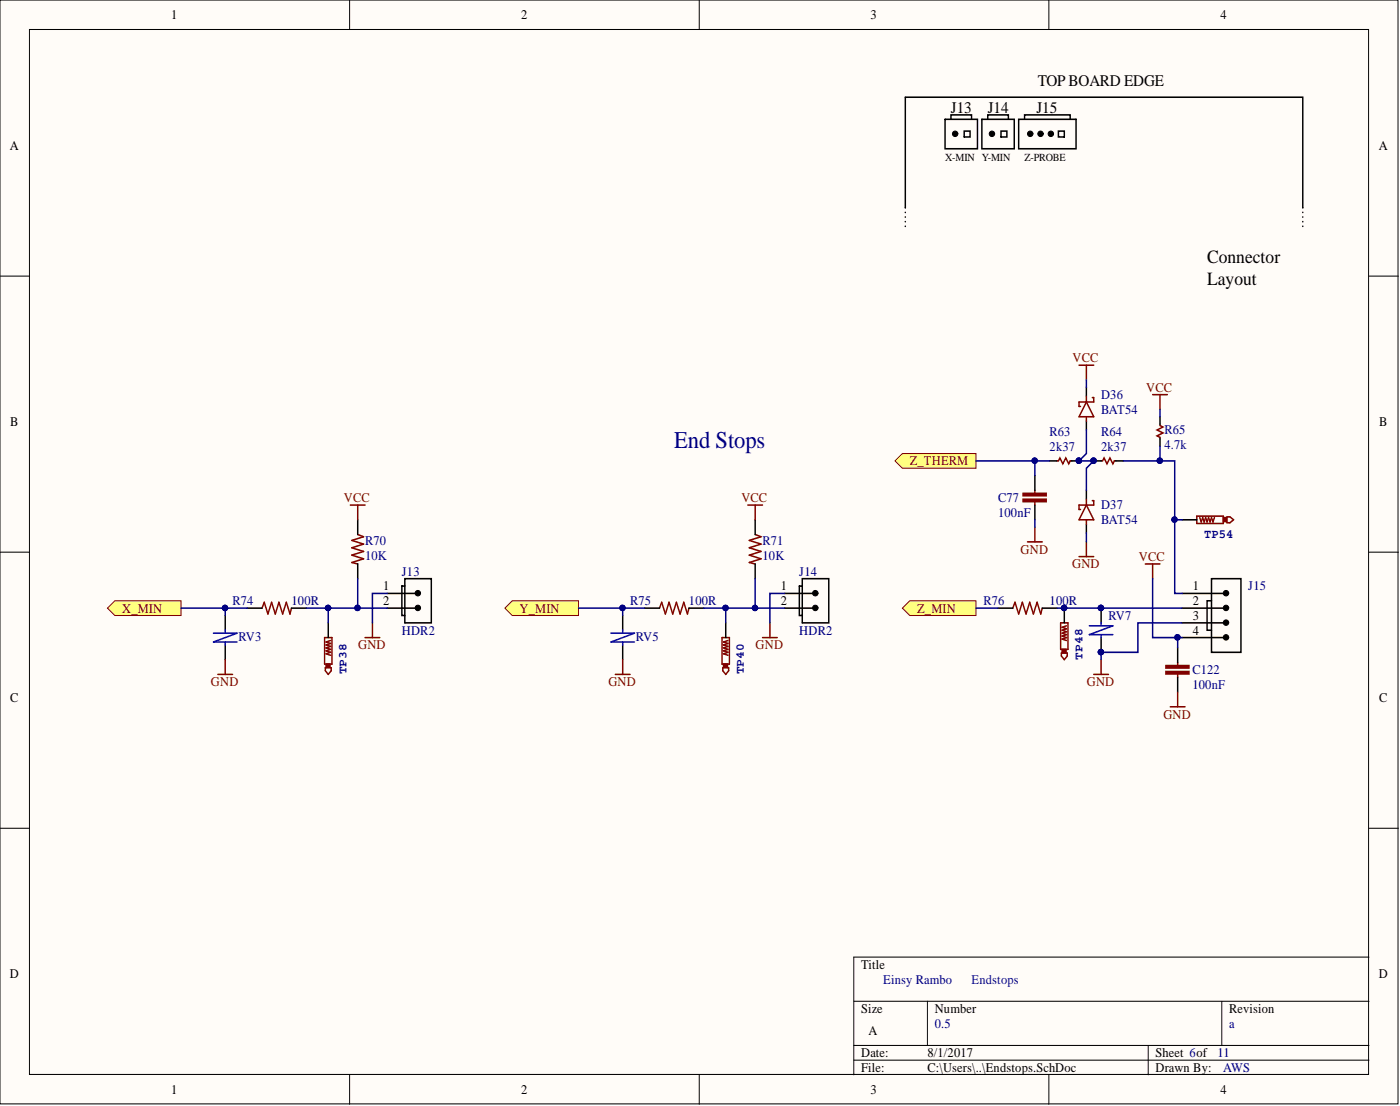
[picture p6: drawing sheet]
<svg xmlns="http://www.w3.org/2000/svg" width="241mm" height="190mm" viewBox="0 0 241 190" stroke-linecap="round" stroke-linejoin="round" font-family="sans-serif">
<g fill="#fffcf8" stroke="#000" stroke-width=".17">
<path d="M0 0h241v190.1h-241z"/>
<path d="M5.1 5.1h230.8v180h-230.8z"/>
</g>
<g fill="none" stroke="#000" stroke-width=".17">
<path d="M60.3 0v5.1M120.5 0v5.1M180.8 0v5.1M0 47.6h5.1M236 47.6h5M0 95.1h5.1M236 95.1h5M0 142.7h5.1M236 142.7h5M147.2 172.5h88.8M159.8 172.5v7.6M210.6 172.5v7.6"/>
<path d="M236 164.9h-88.8v20.2M60.3 185.1v5.1M120.5 185.1v5.1M147.2 180.1h88.8M147.2 182.6h88.8M180.8 185.1v5.1M197.9 180.1v5"/>
</g>
<g fill="none" stroke="#800000" stroke-width=".26">
<path d="M197.4 97.1h2.5M198.7 97.1v2.6M55.9 109.8h1.3v4.6h-1.3zM56.1 115h1v.5l-.5 .7-.5-.7zM57 110.3l-.8 .3 .8 .2-.8 .3 .8 .2-.8 .3 .8 .2-.8 .3 .8 .3-.8 .2 .8 .3M62.9 109.8h2.6M64.2 107.3v2.5M124.5 109.8h1.2v4.6h-1.2zM124.6 115h1v.5l-.5 .7-.5-.7zM125.5 110.3l-.8 .3 .8 .2-.8 .3 .8 .2-.8 .3 .8 .2-.8 .3 .8 .3-.8 .2 .8 .3M131.4 109.8h2.6M132.7 107.3v2.5"/>
<path d="M182.8 107.3h1.3v4.5h-1.3zM182.9 112.5h1v.5l-.5 .6-.5-.6zM183.8 107.8l-.7 .2 .7 .3-.7 .3 .7 .2-.7 .3 .7 .2-.7 .3 .7 .2-.7 .3 .7 .2M188.5 116.2h2.6M189.8 113.6v2.6"/>
</g>
<g fill="#800000" stroke="#800000" stroke-width=".26">
<path d="M56.2 114.4h.7v.5h-.7z"/>
<path d="M124.7 114.4h.7v.5h-.7z"/>
<path d="M183.1 111.8h.6v.6h-.6z"/>
</g>
<path d="M38.8 106v2.6M38.8 111.1v2.5M56.6 107.3v2.5M107.3 106v2.6M107.3 111.1v2.5M125.1 107.3v2.5M183.4 104.7v2.6M189.8 104.7v2.6M189.8 109.8v2.6" fill="none" stroke="#000" stroke-width=".26"/>
<g fill="#000080" stroke="#000080" stroke-width=".17">
<circle cx="183.4" cy="104.7" r=".47"/>
<circle cx="189.7" cy="112.3" r=".47"/>
<circle cx="189.7" cy="104.7" r=".47"/>
</g>
<path d="M36.8 109.1h4l-4 1.5h4M38.8 108.6v.5M38.8 110.6v.5M105.3 109.1h4.1l-4.1 1.5h4.1M107.3 108.6v.5M107.3 110.6v.5M187.8 107.8h4l-4 1.5h4M189.8 107.3v.5M189.8 109.3v.5" fill="none" stroke="#00f" stroke-width=".26"/>
<g fill="#ffff80" stroke="#800000" stroke-width=".17">
<path d="M18.5 104.7l1.3-1.2h11.4v2.5h-11.4z" fill-rule="evenodd"/>
<path d="M87 104.7l1.3-1.2h11.4v2.5h-11.4z" fill-rule="evenodd"/>
<path d="M155.5 104.7l1.3-1.2h11.4v2.5h-11.4z" fill-rule="evenodd"/>
</g>
<path d="M198.7 68h2.5M199.9 68v2.5M177.1 93.3h2.5M178.4 84.5v.5M178.4 86.5v.5M178.4 90.8v2.5M206.3 88.9h4.5v1.3h-4.5zM206.8 89.2l.2 .7 .3-.7 .2 .7 .3-.7 .3 .7 .2-.7 .3 .7 .2-.7 .3 .7 .2-.7M211.5 89h.5l.6 .5-.6 .5h-.5zM45.2 104.7l.3-1 .7 2.1 .6-2.1 .6 2.1 .7-2.1 .6 2.1 .6-2.1 .7 2.1 .2-1.1M113.7 104.7l.3-1 .7 2.1 .6-2.1 .7 2.1 .6-2.1 .6 2.1 .7-2.1 .6 2.1 .2-1.1M174.6 104.7l.3-1 .7 2.1 .6-2.1 .6 2.1 .7-2.1 .6 2.1 .6-2.1 .7 2.1 .2-1.1" fill="none" stroke="#800000" stroke-width=".26"/>
<g fill="none" stroke="#000" stroke-width=".26">
<path d="M178.4 81.9v2.6M178.4 87v2.5M203.7 89.5h2.6M208.8 99.7h5.1v12.7h-5.1zM42.6 104.7h2.6M50.2 104.7h2.6M66.7 104.7h5.4M66.7 102.2h5.4M69.3 100.9h.5v5.1h-.5zM69.8 100.9v-1.2h4.5v7.6h-4.5v-1.3M111.1 104.7h2.6M118.7 104.7h2.6"/>
<path d="M135.2 104.7h5.4M135.2 102.2h5.4M137.8 100.9h.5v5.1h-.5zM138.3 100.9v-1.2h4.5v7.6h-4.5v-1.3M172 104.7h2.6M179.6 104.7h2.6M203.7 104.7h7.6M203.7 102.2h7.6M203.7 107.3h7.6M203.7 109.8h7.6M208.8 103.5h-.7v5.1h.7"/>
</g>
<g fill="#000" stroke="#000" stroke-width=".17">
<circle cx="72" cy="104.7" r=".47"/>
<circle cx="72" cy="102.2" r=".47"/>
<circle cx="140.5" cy="104.7" r=".47"/>
<circle cx="140.5" cy="102.2" r=".47"/>
<circle cx="211.3" cy="107.2" r=".47"/>
<circle cx="211.3" cy="104.7" r=".47"/>
<circle cx="211.3" cy="109.8" r=".47"/>
<circle cx="211.3" cy="102.2" r=".47"/>
</g>
<g fill="#800000" stroke="#800000" stroke-width=".26">
<path d="M176.3 86h4v.4h-4z"/>
<path d="M176.3 85h4v.4h-4z"/>
<path d="M210.8 89.2h.6v.6h-.6z"/>
</g>
<path d="M154.3 79.4l1.2-1.3h12.7v2.6h-12.7z" fill-rule="evenodd" fill="#ffff80" stroke="#800000" stroke-width=".17"/>
<g fill="none" stroke="#800000" stroke-width=".26">
<path d="M182.2 79.4h.2l.3-.5 .5 1 .5-1 .5 1 .3-.5h.2M186 62.9h2.5M187.2 62.9v2.5M187.2 68.2v1M187.2 71.8v.7M187.2 69.2l1.3 2.6h-2.5zM188.3 68.5h.2v.7h-2.5v.8h.2M189.8 79.4h.2l.3-.5 .5 1 .5-1 .5 1 .3-.5h.2M199.9 73v.3l.5 .3-1 .5 1 .5-1 .5 .5 .2v.3M60.4 87h2.5M61.7 92.1l1 .3-2.1 .7 2.1 .6-2.1 .7 2.1 .6-2.1 .6 2.1 .7-2.1 .6 1.1 .2M61.7 87v2.5"/>
<path d="M128.9 87h2.5M130.2 92.1l1 .3-2.1 .7 2.1 .6-2.1 .7 2.1 .6-2.1 .6 2.1 .7-2.1 .6 1.1 .2M130.2 87v2.5M186 95.9h2.5M187.2 86v1M187.2 89.5v.8M187.2 93.3v2.6M187.2 87l1.3 2.5h-2.5zM188.3 86.2h.2v.8h-2.5v.8h.2M37.6 116.2h2.5M38.8 113.6v2.6M106.1 116.2h2.5"/>
<path d="M107.3 113.6v2.6M203 114.1v.5M203 116.2v.5M203 119.2v2.5M201.7 121.7h2.5"/>
</g>
<g fill="none" stroke="#000" stroke-width=".26">
<path d="M156 35.8v-19.1h68.5v19.1M162.9 20.6h5.6v5h-5.6zM163.9 20.6v-.8h3.6v.8M166.2 22.6h1v1h-1zM169.2 20.6h5.6v5h-5.6zM170.2 20.6v-.8h3.6v.8M172.5 22.6h1v1h-1zM175.6 20.6h9.9v5h-9.9zM176.6 20.6v-.8h7.9v.8M182.4 22.6h1v1h-1zM180.9 79.4h1.3M184.7 79.4h1.3"/>
<path d="M187.2 66.7v1.5M187.2 72.5v1.6M188.5 79.4h1.3M192.3 79.4h1.3M199.9 71.8v1.2M199.9 75.6v1.3M61.7 89.5v2.6M61.7 97.1v2.6M130.2 89.5v2.6M130.2 97.1v2.6M187.2 84.5v1.5M187.2 90.3v1.5"/>
<path d="M203 111.6v2.5M203 116.7v2.5"/>
</g>
<g fill="#000080" stroke="#000080" stroke-width=".17">
<circle cx="185.9" cy="79.3" r=".47"/>
<circle cx="188.5" cy="79.3" r=".47"/>
<circle cx="202.9" cy="109.8" r=".47"/>
<circle cx="189.7" cy="112.3" r=".47"/>
<circle cx="56.5" cy="104.7" r=".47"/>
<circle cx="61.6" cy="104.7" r=".47"/>
<circle cx="38.8" cy="104.7" r=".47"/>
<circle cx="183.4" cy="104.7" r=".47"/>
<circle cx="189.7" cy="104.7" r=".47"/>
<circle cx="107.3" cy="104.7" r=".47"/>
<circle cx="125" cy="104.7" r=".47"/>
<circle cx="130.1" cy="104.7" r=".47"/>
<circle cx="178.3" cy="79.3" r=".47"/>
<circle cx="199.9" cy="79.3" r=".47"/>
<circle cx="202.4" cy="89.5" r=".47"/>
</g>
<g fill="none" stroke="#000080" stroke-width=".26">
<path d="M168.2 79.4h12.7M178.4 79.4v2.5M187.2 74.1v4l-1.2 1.3h2.5l-1.3 1.3v3.8M187.2 65.4v1.3M193.6 79.4h8.9v22.8h1.2M199.9 70.5v1.3M199.9 76.9v2.5M61.7 99.7v5M130.2 99.7v5M178.4 89.5v1.3M187.2 91.8v1.5M198.7 99.7v10.1h5"/>
<path d="M202.5 89.5h1.2M31.2 104.7h11.4M38.8 104.7v1.3M52.8 104.7h13.9M56.6 104.7v2.6M66.7 102.2h-2.5v5.1M99.7 104.7h11.4M107.3 104.7v1.3M121.3 104.7h13.9M125.1 104.7v2.6M135.2 102.2h-2.5v5.1M168.2 104.7h3.8"/>
<path d="M182.2 104.7h21.5M203 109.8v1.8M203.7 107.3h-7.6v5.1h-6.3v1.2"/>
</g>
<path d="M156 35.8v3.8M224.5 35.8v3.8" fill="none" stroke="#000" stroke-width=".26" stroke-dasharray="0 .7"/>
<g fill="#000" stroke="#000" stroke-width=".17">
<circle cx="164.6" cy="23" r=".47"/>
<circle cx="171" cy="23" r=".47"/>
<circle cx="177.6" cy="23" r=".47"/>
<circle cx="179.3" cy="23" r=".47"/>
<circle cx="181.1" cy="23" r=".47"/>
</g>
<g fill="#800000" stroke="#800000" stroke-width=".26">
<path d="M200.9 114.6h4v.5h-4z"/>
<path d="M200.9 115.7h4v.4h-4z"/>
</g>
<text font-size="4.1" fill="#000080" x="116.2" y="77.2">End Stops</text>
<g font-size="3.2">
<text x="208.1" y="45.2">Connector</text>
<text x="208.1" y="49">Layout</text>
</g>
<g font-size="2.8">
<text x="178.9" y="14.9">TOP BOARD EDGE</text>
<text x="163.9" y="19.5">J13</text>
<text x="170.2" y="19.5">J14</text>
<text x="178.6" y="19.5">J15</text>
</g>
<g font-size="2.3">
<text x="29.5" y="3.3">1</text>
<text x="89.8" y="3.3">2</text>
<text x="150" y="3.3">3</text>
<text x="210.3" y="3.3">4</text>
<text x="1.7" y="25.8">A</text>
<text x="237.7" y="25.8">A</text>
<text x="1.8" y="73.4">B</text>
<text x="237.7" y="73.4">B</text>
<text x="66.1" y="101.7">1</text>
<text x="134.6" y="101.7">1</text>
<text x="205.6" y="101.7">1</text>
<text x="66.1" y="104.2">2</text>
<text x="134.6" y="104.2">2</text>
<text x="205.6" y="104.2">2</text>
<text x="205.6" y="106.8">3</text>
<text x="205.6" y="109.3">4</text>
<text x="1.8" y="120.9">C</text>
<text x="237.7" y="120.9">C</text>
<text x="148.4" y="166.9">Title</text>
<text x="1.7" y="168.5">D</text>
<text x="237.7" y="168.5">D</text>
<text x="148.4" y="174.5">Size</text>
<text x="149.7" y="178.3">A</text>
<text x="161.1" y="174.5">Number</text>
<text x="211.9" y="174.5">Revision</text>
<text x="148.4" y="182.1">Date:</text>
<text x="148.4" y="184.6">File:</text>
<text x="159.8" y="182.1">8/1/2017</text>
<text x="159.8" y="184.6">C:\Users\..\Endstops.SchDoc</text>
<text x="199.2" y="182.1">Sheet 6of</text>
<text x="199.2" y="184.6">Drawn By:</text>
<text x="29.5" y="188.4">1</text>
<text x="89.8" y="188.4">2</text>
<text x="150" y="188.4">3</text>
<text x="210.3" y="188.4">4</text>
</g>
<g font-size="2.3" fill="#800000">
<text x="184.9" y="62.4">VCC</text>
<text x="197.6" y="67.5">VCC</text>
<text x="156.8" y="80.1">Z_THERM</text>
<text x="59.3" y="86.5">VCC</text>
<text x="127.8" y="86.5">VCC</text>
<text x="175.9" y="95.4">GND</text>
<text x="184.8" y="97.9">GND</text>
<text x="196.3" y="96.6">VCC</text>
<text x="21.1" y="105.5">X_MIN</text>
<text x="89.6" y="105.5">Y_MIN</text>
<text x="158.1" y="105.5">Z_MIN</text>
<text x="61.7" y="111.8">GND</text>
<text x="130.2" y="111.8">GND</text>
<text x="36.4" y="118.2">GND</text>
<text x="104.9" y="118.2">GND</text>
<text x="187.3" y="118.2">GND</text>
<text x="200.5" y="123.8">GND</text>
</g>
<g font-size="2.3" fill="#000080">
<text x="189.8" y="68.7">D36</text>
<text x="189.8" y="71.3">BAT54</text>
<text x="180.9" y="77.6">2k37</text>
<text x="180.9" y="75.1">R63</text>
<text x="189.8" y="77.6">2k37</text>
<text x="189.8" y="75.1">R64</text>
<text x="200.7" y="77.4">4.7k</text>
<text x="200.7" y="74.8">R65</text>
<text x="172" y="86.5">C77</text>
<text x="172" y="89">100nF</text>
<text x="189.8" y="87.8">D37</text>
<text x="62.9" y="93.8">R70</text>
<text x="131.4" y="93.8">R71</text>
<text x="189.8" y="90.3">BAT54</text>
<text x="62.9" y="96.4">10K</text>
<text x="69.3" y="99.2">J13</text>
<text x="131.4" y="96.4">10K</text>
<text x="137.8" y="99.2">J14</text>
<text x="215.2" y="101.7">J15</text>
<text x="40.1" y="104.2">R74</text>
<text x="50.2" y="104.2">100R</text>
<text x="108.6" y="104.2">R75</text>
<text x="118.7" y="104.2">100R</text>
<text x="169.5" y="104.2">R76</text>
<text x="180.9" y="104.2">100R</text>
<text x="191.1" y="106.8">RV7</text>
<text x="41.1" y="110.3">RV3</text>
<text x="69.3" y="109.3">HDR2</text>
<text x="109.6" y="110.3">RV5</text>
<text x="137.8" y="109.3">HDR2</text>
<text x="205.5" y="116.2">C122</text>
<text x="205.5" y="118.7">100nF</text>
<text x="152.2" y="169.4">Einsy Rambo</text>
<text x="161.1" y="177">0.5</text>
<text x="211.9" y="177">a</text>
<text x="209.8" y="182.1">11</text>
<text x="210.8" y="184.6">AWS</text>
</g>
<text font-size="2.3" fill="#11037f" x="167.5" y="169.4">Endstops</text>
<text font-size="2.2" fill="#000080" x="207.5" y="92.7">TP54</text>
<g font-size="2.1" fill="#000080">
<text x="186.6" y="113.6" transform="rotate(-90 186.6 113.6)">TP48</text>
<text x="59.7" y="116.2" transform="rotate(-90 59.7 116.2)">TP38</text>
<text x="128.2" y="116.2" transform="rotate(-90 128.2 116.2)">TP40</text>
</g>
<g font-size="1.9">
<text x="162.9" y="27.7">X-MIN Y-MIN</text>
<text x="176.6" y="27.7">Z-PROBE</text>
</g>
</svg>
